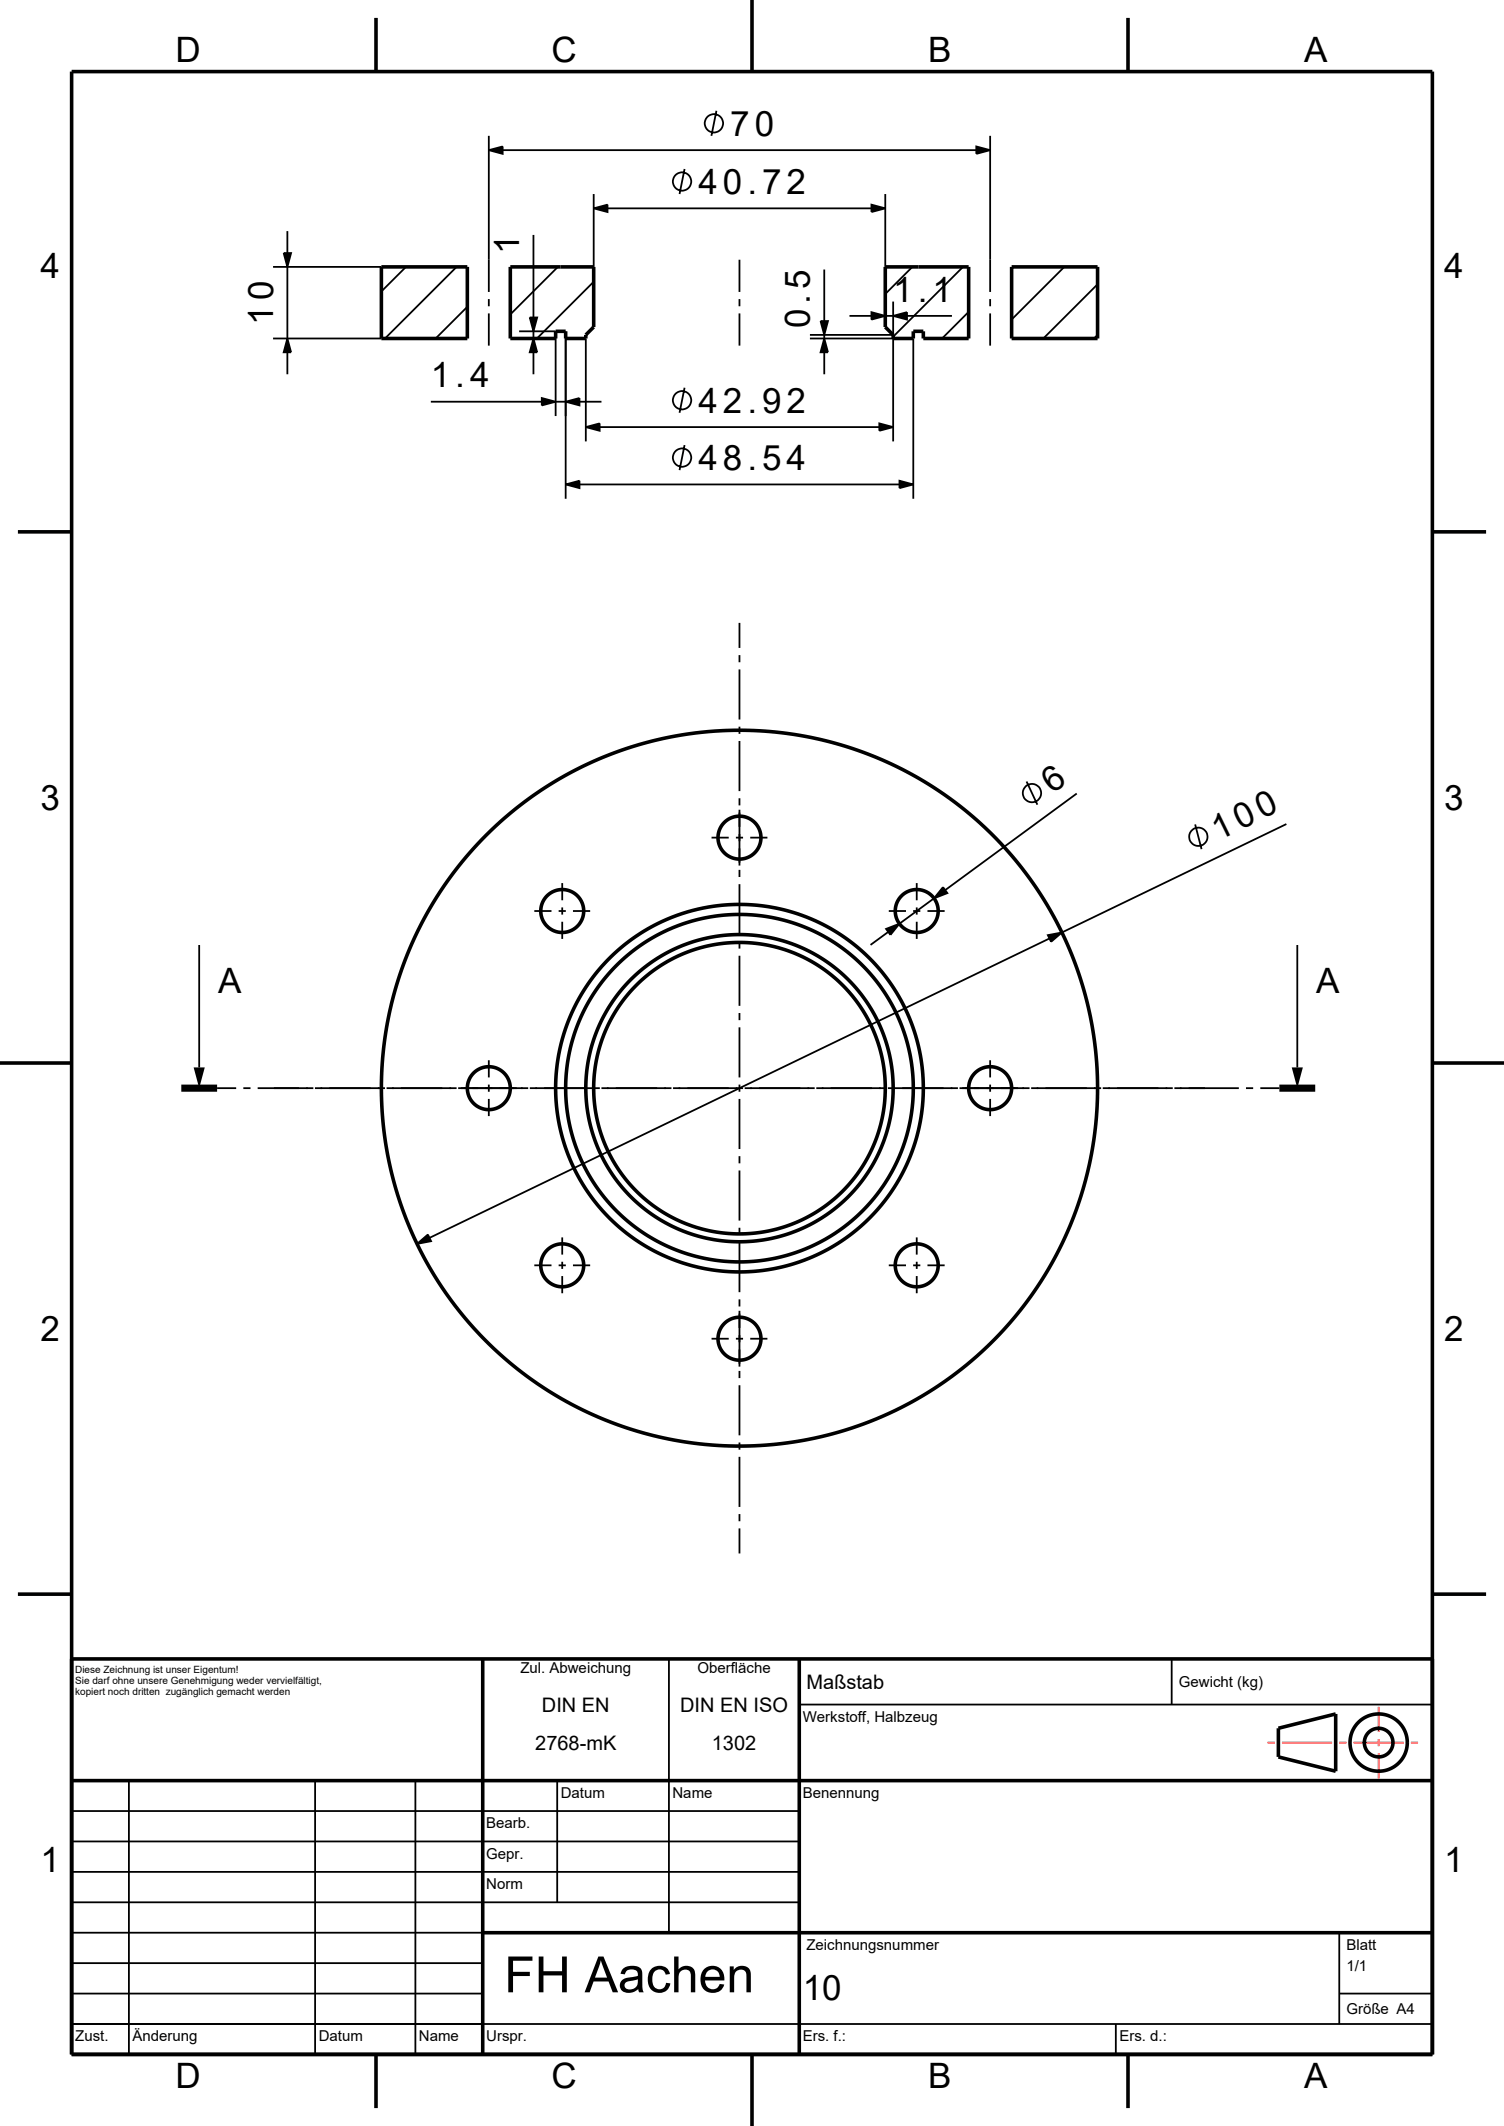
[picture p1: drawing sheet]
<svg xmlns="http://www.w3.org/2000/svg" width="210mm" height="297mm" viewBox="0 0 210 297" stroke-linecap="round" stroke-linejoin="round" font-family="sans-serif">
<g fill="none" stroke="#000" stroke-width=".25">
<path d="M68.3 19v21.8M100 15.5l-.7 3.5M138.3 19v21.8M38.1 37.3h15.2M39.6 35.4h1l-.5 1.9zM40.1 32.3v3.1M40.1 37.3v10M56.7 37.3l-3.4 3.4M63.8 37.3l-10 10M68.3 21l1.9-.5v1zM70.2 21h66.1M74.5 32.8v11.6"/>
<path d="M77.9 37.3l-6.6 6.6M82.9 29.1l1.9-.5v1zM82.9 39.4l-7.9 7.9M82.9 27.1v10.2M84.8 29.1h36.9M95.6 23.6l-.7 3.5M103.3 36.3v4.5M115.1 37.7v7.2M121.7 28.6l1.9 .5-1.9 .5zM123.6 27.1v10.2M127.4 37.3l-3.8 3.8M134.5 37.3l-9.8 9.7"/>
<path d="M136.3 20.5l2 .5-2 .5zM141.5 37.3l-.2 .3M148.6 37.3l-7.3 7.3M153.3 39.7l-7.6 7.6M38.1 47.3h15.2M40.1 47.3l.5 1.9h-1zM40.1 49.2v3.1M60.2 56.1h15.4M65.3 42.9l-4.5 4.4M68.3 41.8v1M68.3 43.8v4.5M72.5 47.3h5.1"/>
<path d="M72.5 46.3h5.1v11.8M74 44.4h1l-.5 1.9zM74.5 47.3l.5 1.9h-1zM74.5 46.3v1M74.5 49.2v3.1M75.6 55.6l2 .5-2 .5zM77.6 56.1h1.4M79 56.1l1.9-.5v1zM79 46.3v23.4M80.9 56.1h3.1M81.8 59.7l1.9-.6v1.1zM81.8 47.3v14.4"/>
<path d="M83.7 59.7h39.1M95.6 54.2l-.7 3.5M103.3 41.8v1M103.3 43.8v4.5M113.1 47.3h11.6v14.4M114.6 44.9h1l-.5 1.9zM115.1 47.3l.5 1.9h-1zM115.1 46.8v.5M115.1 49.2v3.1M118.6 44.1h3.1M121.7 43.6l1.9 .5-1.9 .5zM122.8 59.1l1.9 .6-1.9 .5z"/>
<path d="M123.6 44.1h1.1M124.7 44.1l1.9-.5v1zM124.7 42.1v4.7h-11.6M126.6 44.1h6.3M127.5 47.3v22.4M135.3 43.6l-3.8 3.7M138.3 41.8v1M138.3 43.8v4.5M153.3 46.8l-.6 .5M79 67.7l1.9-.5v1zM80.9 67.7h44.7M95.6 62.2l-.7 3.5"/>
<path d="M125.6 67.2l1.9 .5-1.9 .5zM103.3 87v3.5M103.3 91.5v1M103.3 93.5v7M99.4 117h2.4M102.8 117h1M103.3 101.5v1M103.3 103.5v7M103.3 111.5v1M103.3 113.1v7.8M104.8 117h2.4M143.3 109.2l1.5 3.2"/>
<path d="M150.3 110.9l-18.3 13.4M166.9 115.2l.9 3.4M179.6 115.1l-31.3 15.2M27.8 132v17.1M74.6 127.3h2.4M78 127.3h1M78.5 123.4v2.4M78.5 126.8v1M78.5 128.8v2.4M80 127.3h2.4M103.3 121.5v1M103.3 123.5v7"/>
<path d="M103.3 131.5v1M103.3 133.5v7M123.7 129.8l1.9-.8-1.3 1.6zM124 130.2l-2.4 1.8M124.1 127.3h2.4M127.5 127.3h1M128 123.4v2.4M128 126.8v1M128 128.8v2.4M129.5 127.3h2.4M130.4 125.5l-4.8 3.5M131.7 123.9l.6 .9-1.9 .7z"/>
<path d="M146.3 130.6l2-.3-1.5 1.3zM146.5 131.1l-86.5 41.8M181.1 132v17.1M30.3 152h2.7M34 152h1M36 152h7.8M44 152h9.8M54 152h9.8M64 152h9.8M68.3 148.1v2.4M68.3 151.5v1M68.3 153.5v2.4"/>
<path d="M74 152h9.8M84 152h9.8M94 152h9.8M103.3 141.5v1M103.3 143.5v7M103.3 151.5v1M103.3 153.5v7M104 152h9.8M114 152h9.8M124 152h9.8M134 152h9.8M138.3 148.1v2.4"/>
<path d="M138.3 151.5v1M138.3 153.5v2.4M144 152h9.8M154 152h9.8M164 152h9M174 152h1M176 152h2.6M58.2 173.8l1.5-1.3 .5 .9zM74.6 176.8h2.4M78 176.8h1M78.5 172.9v2.4M78.5 176.3v1"/>
<path d="M78.5 178.3v2.4M80 176.8h2.4M103.3 161.5v1M103.3 163.5v7M103.3 171.5v1M103.3 173.5v7M124.1 176.8h2.4M127.5 176.8h1M128 172.9v2.4M128 176.3v1M128 178.3v2.4M129.5 176.8h2.4"/>
<path d="M99.4 187h2.4M102.8 187h1M103.3 181.5v1M103.3 183.1v7.8M103.3 191.5v1M103.3 193.5v7M104.8 187h2.4M103.3 201.5v1M103.3 203.5v7M103.3 211.5v1M103.3 213.5v3.5M93.4 231.8v38.2"/>
<path d="M111.6 238.1h88.4M163.6 231.8v6.3M10 257.2h101.6M10 253h101.6M18 248.8v38.2M44 248.8v38.2M58 248.8v38.2M77.8 248.8v17M10 278.5h57.4M10 274.2h57.4M10 270h57.4M10 265.8h101.6"/>
<path d="M10 261.5h101.6M187 278.5h13M187 270v12.8M10 282.8h190M155.8 282.8v4.2"/>
<circle cx="99.7" cy="17.2" r="1.28"/>
<circle cx="95.2" cy="25.4" r="1.28"/>
<circle cx="95.2" cy="55.9" r="1.28"/>
<circle cx="95.2" cy="63.9" r="1.28"/>
<circle cx="144.1" cy="110.8" r="1.28"/>
<circle cx="167.3" cy="116.9" r="1.28"/>
</g>
<g fill="none" stroke="#000" stroke-width=".5">
<path d="M10 10h190v277h-190zM52.5 2.5v7.5M105 0v10M157.5 2.5v7.5M53.3 37.3h12v10h-12zM71.3 37.3h11.6v8.4l-1.1 1.1v.5h-2.8v-1h-1.4v1h-6.3zM123.6 37.3h11.7v10h-6.4v-1h-1.4v1h-2.8v-.5l-1.1-1.1zM141.3 37.3h12v10h-12zM2.5 74.3h7.5M200 74.3h7.5M0 148.5h10M200 148.5h10"/>
<path d="M2.5 222.7h7.5M10 231.8h190M67.4 231.8v55.2M111.6 231.8v55.2M200 222.7h7.5M10 248.8h190M178.5 241.4l8-2v8l-8-2zM67.4 270h132.6M52.5 287v7.5M105 287v10M157.5 287v7.5"/>
<circle cx="103.3" cy="117" r="3"/>
<circle cx="78.5" cy="127.3" r="3"/>
<circle cx="128" cy="127.3" r="3"/>
<circle cx="68.3" cy="152" r="3"/>
<circle cx="103.3" cy="152" r="50"/>
<circle cx="103.3" cy="152" r="20.4"/>
<circle cx="103.3" cy="152" r="25.7"/>
<circle cx="103.3" cy="152" r="24.3"/>
<circle cx="103.3" cy="152" r="21.5"/>
<circle cx="138.3" cy="152" r="3"/>
<circle cx="78.5" cy="176.8" r="3"/>
<circle cx="128" cy="176.8" r="3"/>
<circle cx="103.3" cy="187" r="3"/>
<circle cx="192.5" cy="243.4" r="2"/>
<circle cx="192.5" cy="243.4" r="4"/>
</g>
<path d="M192.5 238.4v3.5M177 243.4h1M179 243.4h7M187 243.4h1M189 243.4h7M192.5 242.9v1M192.5 244.9v3.5M197 243.4h1" fill="none" stroke="#f00" stroke-width=".25"/>
<path d="M25.3 152h5M178.6 152h5" fill="none" stroke="#000" stroke-width="1" stroke-linecap="butt"/>
<g fill="#000">
<path d="M39.6 35.4h1l-.5 1.9z" fill-rule="evenodd"/>
<path d="M68.3 21l1.9-.5v1z" fill-rule="evenodd"/>
<path d="M82.9 29.1l1.9-.5v1z" fill-rule="evenodd"/>
<path d="M121.7 28.6l1.9 .5-1.9 .5z" fill-rule="evenodd"/>
<path d="M136.3 20.5l2 .5-2 .5z" fill-rule="evenodd"/>
<path d="M40.1 47.3l.5 1.9h-1z" fill-rule="evenodd"/>
<path d="M74 44.4h1l-.5 1.9z" fill-rule="evenodd"/>
<path d="M74.5 47.3l.5 1.9h-1z" fill-rule="evenodd"/>
<path d="M75.6 55.6l2 .5-2 .5z" fill-rule="evenodd"/>
<path d="M79 56.1l1.9-.5v1z" fill-rule="evenodd"/>
<path d="M81.8 59.7l1.9-.6v1.1z" fill-rule="evenodd"/>
<path d="M114.6 44.9h1l-.5 1.9z" fill-rule="evenodd"/>
<path d="M115.1 47.3l.5 1.9h-1z" fill-rule="evenodd"/>
<path d="M121.7 43.6l1.9 .5-1.9 .5z" fill-rule="evenodd"/>
<path d="M124.7 44.1l1.9-.5v1z" fill-rule="evenodd"/>
<path d="M79 67.7l1.9-.5v1z" fill-rule="evenodd"/>
<path d="M122.8 59.1l1.9 .6-1.9 .5z" fill-rule="evenodd"/>
<path d="M125.6 67.2l1.9 .5-1.9 .5z" fill-rule="evenodd"/>
<path d="M123.7 129.8l1.9-.8-1.3 1.6z" fill-rule="evenodd"/>
<path d="M131.7 123.9l.6 .9-1.9 .7z" fill-rule="evenodd"/>
<path d="M146.3 130.6l2-.3-1.5 1.3z" fill-rule="evenodd"/>
<path d="M27 149.1h1.6l-.8 2.9z" fill-rule="evenodd"/>
<path d="M180.4 149.1h1.5l-.8 2.9z" fill-rule="evenodd"/>
<path d="M58.2 173.8l1.5-1.3 .5 .9z" fill-rule="evenodd"/>
</g>
<text font-size="7" x="70.4" y="278.3">FH Aachen</text>
<g font-size="4.9">
<text x="24.5" y="8.7">D</text>
<text x="77" y="8.7">C</text>
<text x="129.6" y="8.7">B</text>
<text x="182.1" y="8.7">A</text>
<text x="102" y="19">70</text>
<text x="97.5" y="27.1">40.72</text>
<text x="72.5" y="35.5" transform="rotate(-90 72.5 35.5)">1</text>
<text x="5.6" y="38.9">4</text>
<text x="201.6" y="38.9">4</text>
<text x="38.1" y="45.4" transform="rotate(-90 38.1 45.4)">10</text>
<text x="113.1" y="45.9" transform="rotate(-90 113.1 45.9)">0.5</text>
<text x="124.7" y="42.1">1.1</text>
<text x="60.2" y="54.1">1.4</text>
<text x="97.5" y="57.7">42.92</text>
<text x="97.5" y="65.7">48.54</text>
<text x="5.6" y="113.1">3</text>
<text x="147" y="110.9" transform="rotate(-36 147 110.9)">6</text>
<text x="201.6" y="113.1">3</text>
<text x="170.1" y="117.5" transform="rotate(-26 170.1 117.5)">100</text>
<text x="30.4" y="138.7">A</text>
<text x="183.8" y="138.7">A</text>
<text x="5.6" y="187.3">2</text>
<text x="201.6" y="187.3">2</text>
<text x="5.6" y="261.5">1</text>
<text x="201.6" y="261.5">1</text>
<text x="112.1" y="279.4">10</text>
<text x="24.5" y="291.7">D</text>
<text x="77" y="291.7">C</text>
<text x="129.6" y="291.7">B</text>
<text x="182.1" y="291.7">A</text>
</g>
<g font-size="2.8">
<text x="75.7" y="239.1">DIN EN</text>
<text x="95" y="239.1">DIN EN ISO</text>
<text x="112.6" y="235.9">Maßstab</text>
<text x="74.7" y="244.4">2768-mK</text>
<text x="99.4" y="244.4">1302</text>
</g>
<g font-size="2.1">
<text x="72.7" y="233.6">Zul. Abweichung</text>
<text x="97.4" y="233.6">Oberfläche</text>
<text x="164.6" y="235.7">Gewicht (kg)</text>
<text x="112.1" y="240.5">Werkstoff, Halbzeug</text>
<text x="78.3" y="251.1">Datum</text>
<text x="93.9" y="251.1">Name</text>
<text x="112.1" y="251.1">Benennung</text>
<text x="67.9" y="255.4">Bearb.</text>
<text x="67.9" y="259.6">Gepr.</text>
<text x="67.9" y="263.9">Norm</text>
<text x="112.6" y="272.4">Zeichnungsnummer</text>
<text x="188" y="272.4">Blatt</text>
<text x="188" y="275.4">1/1</text>
<text x="188" y="281.4">Größe A4</text>
<text x="10.5" y="285.1">Zust.</text>
<text x="18.5" y="285.1">Änderung</text>
<text x="44.5" y="285.1">Datum</text>
<text x="58.5" y="285.1">Name</text>
<text x="67.9" y="285.1">Urspr.</text>
<text x="112.1" y="285.1">Ers. f.:</text>
<text x="156.3" y="285.1">Ers. d.:</text>
</g>
<g font-size="1.4">
<text x="10.5" y="233.7">Diese Zeichnung ist unser Eigentum!</text>
<text x="10.5" y="235.2">Sie darf ohne unsere Genehmigung weder vervielfältigt,</text>
<text x="10.5" y="236.8">kopiert noch dritten zugänglich gemacht werden</text>
</g>
</svg>
